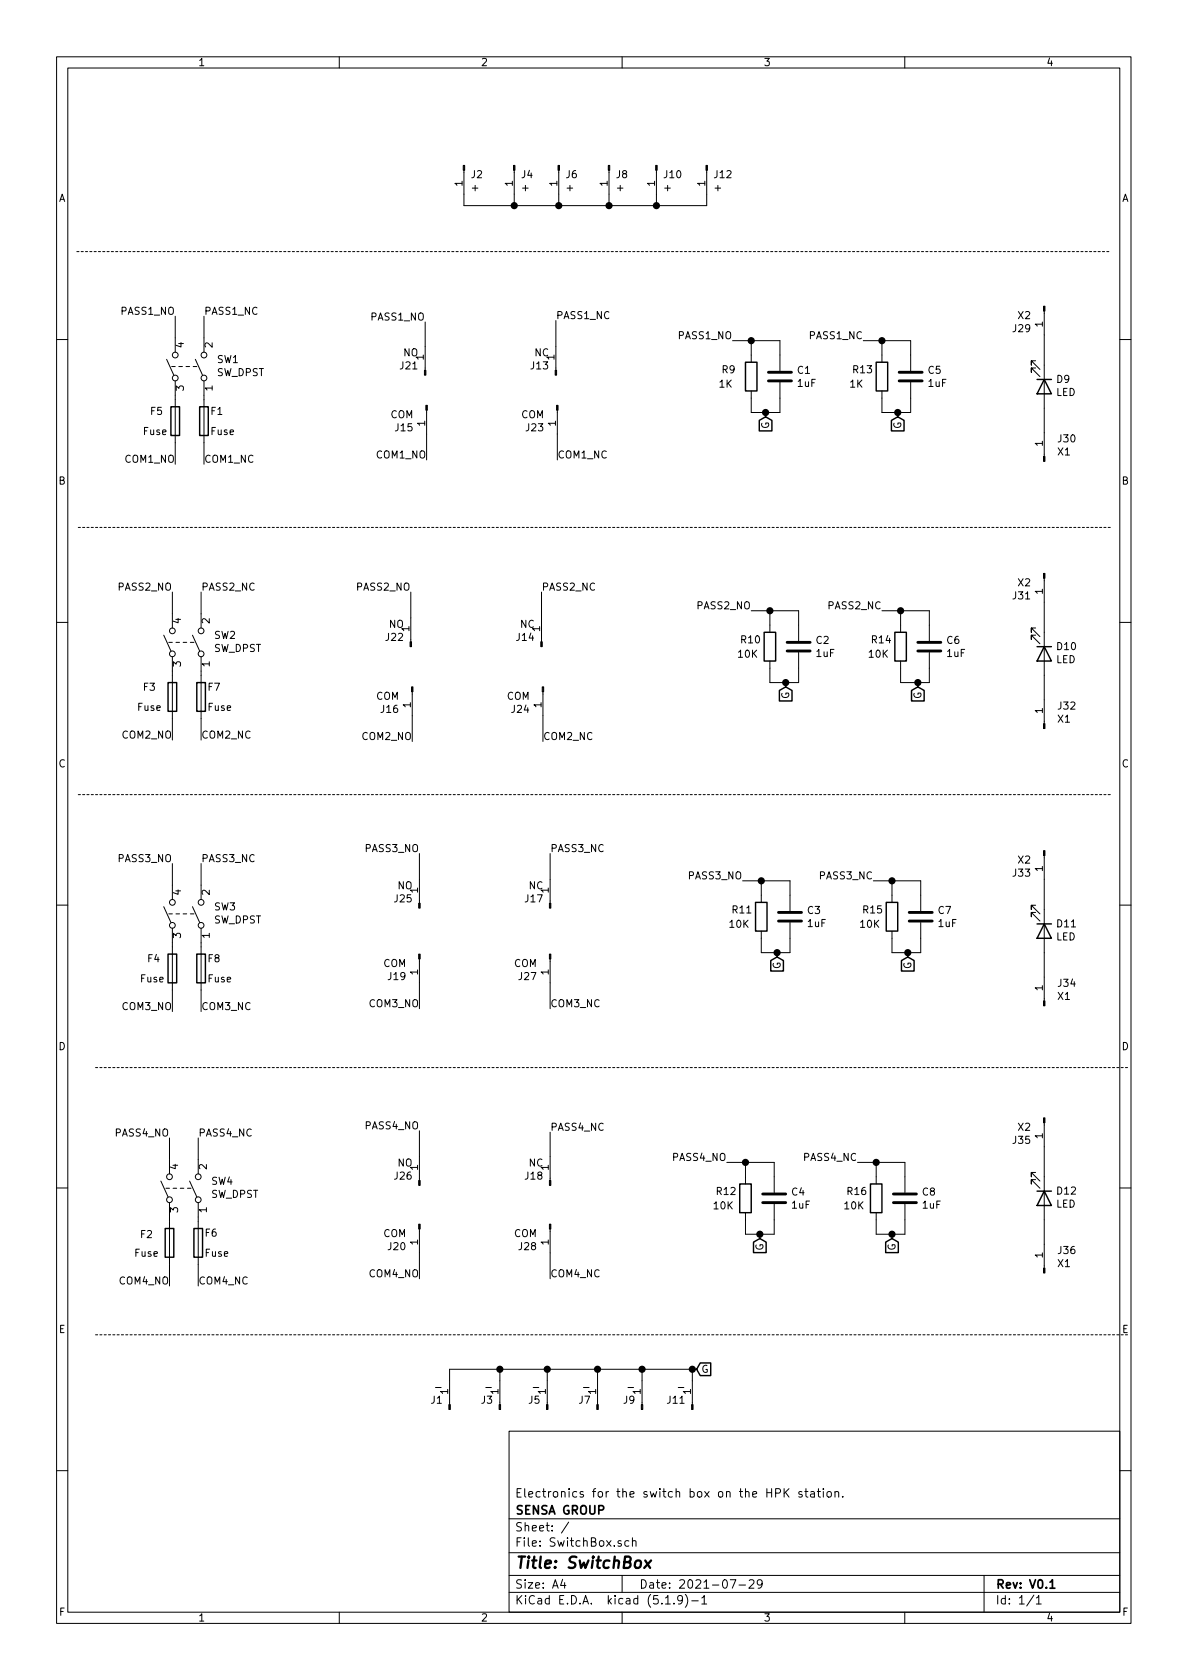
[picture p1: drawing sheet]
EESchema Schematic File Version 4
EELAYER 30 0
EELAYER END
$Descr A4 8268 11693 portrait
encoding utf-8
Sheet 1 1
Title "SwitchBox"
Date "2021-07-29"
Rev "V0.1"
Comp "SENSA GROUP"
Comment1 "Electronics for the switch box on the HPK station. "
Comment2 ""
Comment3 ""
Comment4 ""
$EndDescr
$Comp
L Connector:Conn_01x01_Male J13
U 1 1
P 3870 2610
F 0 "J13" V 3932 2654 50  0000 L CNN
F 1 "NC" V 4023 2654 50  0000 L CNN
F 2 "additions:BananaPlug_custom" H 3870 2610 50  0001 C CNN
F 3 "~" H 3870 2610 50  0001 C CNN
	1    3870 2610
	0    -1   -1   0   
$EndComp
$Comp
L Connector:Conn_01x01_Male J2
U 1 1
P 3230 1150
F 0 "J2" V 3292 1194 50  0000 L CNN
F 1 "+" V 3383 1194 50  0000 L CNN
F 2 "additions:BananaPlug_custom" H 3230 1150 50  0001 C CNN
F 3 "~" H 3230 1150 50  0001 C CNN
	1    3230 1150
	0    1    1    0   
$EndComp
$Comp
L Connector:Conn_01x01_Male J4
U 1 1
P 3580 1150
F 0 "J4" V 3642 1194 50  0000 L CNN
F 1 "+" V 3733 1194 50  0000 L CNN
F 2 "additions:BananaPlug_custom" H 3580 1150 50  0001 C CNN
F 3 "~" H 3580 1150 50  0001 C CNN
	1    3580 1150
	0    1    1    0   
$EndComp
$Comp
L Connector:Conn_01x01_Male J6
U 1 1
P 3890 1150
F 0 "J6" V 3952 1194 50  0000 L CNN
F 1 "+" V 4043 1194 50  0000 L CNN
F 2 "additions:BananaPlug_custom" H 3890 1150 50  0001 C CNN
F 3 "~" H 3890 1150 50  0001 C CNN
	1    3890 1150
	0    1    1    0   
$EndComp
$Comp
L Connector:Conn_01x01_Male J8
U 1 1
P 4240 1150
F 0 "J8" V 4302 1194 50  0000 L CNN
F 1 "+" V 4393 1194 50  0000 L CNN
F 2 "additions:BananaPlug_custom" H 4240 1150 50  0001 C CNN
F 3 "~" H 4240 1150 50  0001 C CNN
	1    4240 1150
	0    1    1    0   
$EndComp
$Comp
L Connector:Conn_01x01_Male J10
U 1 1
P 4570 1150
F 0 "J10" V 4632 1194 50  0000 L CNN
F 1 "+" V 4723 1194 50  0000 L CNN
F 2 "additions:BananaPlug_custom" H 4570 1150 50  0001 C CNN
F 3 "~" H 4570 1150 50  0001 C CNN
	1    4570 1150
	0    1    1    0   
$EndComp
$Comp
L Connector:Conn_01x01_Male J12
U 1 1
P 4920 1150
F 0 "J12" V 4982 1194 50  0000 L CNN
F 1 "+" V 5073 1194 50  0000 L CNN
F 2 "additions:BananaPlug_custom" H 4920 1150 50  0001 C CNN
F 3 "~" H 4920 1150 50  0001 C CNN
	1    4920 1150
	0    1    1    0   
$EndComp
Wire Wire Line
	3230 1430 3230 1350
Wire Wire Line
	3580 1350 3580 1430
Connection ~ 3580 1430
Wire Wire Line
	3580 1430 3230 1430
Wire Wire Line
	3890 1350 3890 1430
Connection ~ 3890 1430
Wire Wire Line
	3890 1430 3580 1430
Wire Wire Line
	4240 1350 4240 1430
Connection ~ 4240 1430
Wire Wire Line
	4570 1350 4570 1430
Connection ~ 4570 1430
Wire Wire Line
	4570 1430 4240 1430
Wire Wire Line
	4920 1350 4920 1430
Wire Wire Line
	4920 1430 4570 1430
$Comp
L Connector:Conn_01x01_Male J15
U 1 1
P 2970 2820
F 0 "J15" V 3124 2732 50  0000 R CNN
F 1 "COM" V 3033 2732 50  0000 R CNN
F 2 "additions:BananaPlug_custom" H 2970 2820 50  0001 C CNN
F 3 "~" H 2970 2820 50  0001 C CNN
	1    2970 2820
	0    1    1    0   
$EndComp
Wire Wire Line
	1220 3080 1220 3230
$Comp
L Device:R R9
U 1 1
P 5230 2620
F 0 "R9" H 5020 2670 50  0000 L CNN
F 1 "1K" H 5000 2570 50  0000 L CNN
F 2 "Resistor_SMD:R_1206_3216Metric" V 5160 2620 50  0001 C CNN
F 3 "~" H 5230 2620 50  0001 C CNN
	1    5230 2620
	1    0    0    -1  
$EndComp
Wire Wire Line
	1420 2350 1420 2200
Text Label 1220 2200 2    50   ~ 0
PASS1_NO
Wire Wire Line
	1220 2350 1220 2200
Text Label 1420 2200 0    50   ~ 0
PASS1_NC
Text Label 1420 3230 0    50   ~ 0
COM1_NC
Text Label 2960 2240 2    50   ~ 0
PASS1_NO
Wire Wire Line
	5100 2370 5230 2370
Wire Wire Line
	5230 2470 5230 2370
Text Label 5100 2370 2    50   ~ 0
PASS1_NO
Wire Wire Line
	5230 2770 5230 2870
Wire Wire Line
	3890 1430 4240 1430
Wire Notes Line
	7720 1750 530  1750
Wire Notes Line
	7730 3670 540  3670
$Comp
L Device:LED D9
U 1 1
P 7270 2690
F 0 "D9" V 7217 2770 50  0000 L CNN
F 1 "LED" V 7308 2770 50  0000 L CNN
F 2 "additions:bulb" H 7270 2690 50  0001 C CNN
F 3 "~" H 7270 2690 50  0001 C CNN
	1    7270 2690
	0    1    1    0   
$EndComp
$Comp
L Connector:Conn_01x01_Male J29
U 1 1
P 7270 2130
F 0 "J29" V 7424 2042 50  0000 R CNN
F 1 "X2" V 7333 2042 50  0000 R CNN
F 2 "additions:BananaPlug_custom" H 7270 2130 50  0001 C CNN
F 3 "~" H 7270 2130 50  0001 C CNN
	1    7270 2130
	0    1    1    0   
$EndComp
$Comp
L Connector:Conn_01x01_Male J30
U 1 1
P 7270 3210
F 0 "J30" V 7424 3122 50  0000 R CNN
F 1 "X1" V 7333 3122 50  0000 R CNN
F 2 "additions:BananaPlug_custom" H 7270 3210 50  0001 C CNN
F 3 "~" H 7270 3210 50  0001 C CNN
	1    7270 3210
	0    -1   -1   0   
$EndComp
Wire Wire Line
	7270 2330 7270 2540
Wire Wire Line
	7270 3010 7270 2840
$Comp
L Device:Fuse F1
U 1 1
P 1420 2930
F 0 "F1" H 1510 3000 50  0000 C CNN
F 1 "Fuse" H 1550 2860 50  0000 C CNN
F 2 "Fuse:Fuse_2920_7451Metric" V 1350 2930 50  0001 C CNN
F 3 "https://media.digikey.com/pdf/Data%20Sheets/Littelfuse%20PDFs/ASMDC300F24.pdf" H 1420 2930 50  0001 C CNN
	1    1420 2930
	1    0    0    -1  
$EndComp
$Comp
L Device:C C1
U 1 1
P 5430 2620
F 0 "C1" H 5545 2666 50  0000 L CNN
F 1 "1uF" H 5545 2575 50  0000 L CNN
F 2 "Capacitor_SMD:C_1206_3216Metric_Pad1.33x1.80mm_HandSolder" H 5468 2470 50  0001 C CNN
F 3 "~" H 5430 2620 50  0001 C CNN
	1    5430 2620
	1    0    0    -1  
$EndComp
Wire Wire Line
	5430 2470 5430 2370
Wire Wire Line
	5430 2370 5230 2370
Connection ~ 5230 2370
Wire Wire Line
	5430 2870 5330 2870
Wire Wire Line
	5430 2770 5430 2870
$Comp
L Device:Fuse F5
U 1 1
P 1220 2930
F 0 "F5" H 1090 3000 50  0000 C CNN
F 1 "Fuse" H 1080 2860 50  0000 C CNN
F 2 "Fuse:Fuse_2920_7451Metric" V 1150 2930 50  0001 C CNN
F 3 "https://media.digikey.com/pdf/Data%20Sheets/Littelfuse%20PDFs/ASMDC300F24.pdf" H 1220 2930 50  0001 C CNN
	1    1220 2930
	1    0    0    -1  
$EndComp
$Comp
L Connector:Conn_01x01_Male J21
U 1 1
P 2960 2610
F 0 "J21" V 3022 2654 50  0000 L CNN
F 1 "NO" V 3113 2654 50  0000 L CNN
F 2 "additions:BananaPlug_custom" H 2960 2610 50  0001 C CNN
F 3 "~" H 2960 2610 50  0001 C CNN
	1    2960 2610
	0    -1   -1   0   
$EndComp
$Comp
L Connector:Conn_01x01_Male J23
U 1 1
P 3880 2820
F 0 "J23" V 4034 2732 50  0000 R CNN
F 1 "COM" V 3943 2732 50  0000 R CNN
F 2 "additions:BananaPlug_custom" H 3880 2820 50  0001 C CNN
F 3 "~" H 3880 2820 50  0001 C CNN
	1    3880 2820
	0    1    1    0   
$EndComp
$Comp
L Device:R R13
U 1 1
P 6140 2620
F 0 "R13" H 5930 2670 50  0000 L CNN
F 1 "1K" H 5910 2570 50  0000 L CNN
F 2 "Resistor_SMD:R_1206_3216Metric" V 6070 2620 50  0001 C CNN
F 3 "~" H 6140 2620 50  0001 C CNN
	1    6140 2620
	1    0    0    -1  
$EndComp
Text Label 3870 2230 0    50   ~ 0
PASS1_NC
Wire Wire Line
	6010 2370 6140 2370
Wire Wire Line
	6140 2470 6140 2370
Text Label 6010 2370 2    50   ~ 0
PASS1_NC
Wire Wire Line
	6140 2770 6140 2870
$Comp
L Device:C C5
U 1 1
P 6340 2620
F 0 "C5" H 6455 2666 50  0000 L CNN
F 1 "1uF" H 6455 2575 50  0000 L CNN
F 2 "Capacitor_SMD:C_1206_3216Metric_Pad1.33x1.80mm_HandSolder" H 6378 2470 50  0001 C CNN
F 3 "~" H 6340 2620 50  0001 C CNN
	1    6340 2620
	1    0    0    -1  
$EndComp
Wire Wire Line
	6340 2470 6340 2370
Wire Wire Line
	6340 2370 6140 2370
Connection ~ 6140 2370
Wire Wire Line
	6340 2870 6250 2870
Wire Wire Line
	6340 2770 6340 2870
$Comp
L Connector:Conn_01x01_Male J11
U 1 1
P 4820 9810
F 0 "J11" V 4882 9854 50  0000 L CNN
F 1 "-" V 4973 9854 50  0000 L CNN
F 2 "additions:BananaPlug_custom" H 4820 9810 50  0001 C CNN
F 3 "~" H 4820 9810 50  0001 C CNN
	1    4820 9810
	0    -1   -1   0   
$EndComp
$Comp
L Connector:Conn_01x01_Male J9
U 1 1
P 4470 9810
F 0 "J9" V 4532 9854 50  0000 L CNN
F 1 "-" V 4623 9854 50  0000 L CNN
F 2 "additions:BananaPlug_custom" H 4470 9810 50  0001 C CNN
F 3 "~" H 4470 9810 50  0001 C CNN
	1    4470 9810
	0    -1   -1   0   
$EndComp
$Comp
L Connector:Conn_01x01_Male J7
U 1 1
P 4160 9810
F 0 "J7" V 4222 9854 50  0000 L CNN
F 1 "-" V 4313 9854 50  0000 L CNN
F 2 "additions:BananaPlug_custom" H 4160 9810 50  0001 C CNN
F 3 "~" H 4160 9810 50  0001 C CNN
	1    4160 9810
	0    -1   -1   0   
$EndComp
$Comp
L Connector:Conn_01x01_Male J5
U 1 1
P 3810 9810
F 0 "J5" V 3872 9854 50  0000 L CNN
F 1 "-" V 3963 9854 50  0000 L CNN
F 2 "additions:BananaPlug_custom" H 3810 9810 50  0001 C CNN
F 3 "~" H 3810 9810 50  0001 C CNN
	1    3810 9810
	0    -1   -1   0   
$EndComp
$Comp
L Connector:Conn_01x01_Male J3
U 1 1
P 3480 9810
F 0 "J3" V 3542 9854 50  0000 L CNN
F 1 "-" V 3633 9854 50  0000 L CNN
F 2 "additions:BananaPlug_custom" H 3480 9810 50  0001 C CNN
F 3 "~" H 3480 9810 50  0001 C CNN
	1    3480 9810
	0    -1   -1   0   
$EndComp
$Comp
L Connector:Conn_01x01_Male J1
U 1 1
P 3130 9810
F 0 "J1" V 3192 9854 50  0000 L CNN
F 1 "-" V 3283 9854 50  0000 L CNN
F 2 "additions:BananaPlug_custom" H 3130 9810 50  0001 C CNN
F 3 "~" H 3130 9810 50  0001 C CNN
	1    3130 9810
	0    -1   -1   0   
$EndComp
Wire Wire Line
	4820 9530 4820 9610
Wire Wire Line
	4470 9610 4470 9530
Connection ~ 4470 9530
Wire Wire Line
	4470 9530 4820 9530
Wire Wire Line
	4160 9610 4160 9530
Connection ~ 4160 9530
Wire Wire Line
	4160 9530 4470 9530
Wire Wire Line
	3810 9610 3810 9530
Connection ~ 3810 9530
Wire Wire Line
	3480 9610 3480 9530
Connection ~ 3480 9530
Wire Wire Line
	3480 9530 3810 9530
Wire Wire Line
	3130 9610 3130 9530
Wire Wire Line
	3130 9530 3480 9530
Wire Wire Line
	4160 9530 3810 9530
$Comp
L Connector:Conn_01x01_Male J14
U 1 1
P 3770 4500
F 0 "J14" V 3832 4544 50  0000 L CNN
F 1 "NC" V 3923 4544 50  0000 L CNN
F 2 "additions:BananaPlug_custom" H 3770 4500 50  0001 C CNN
F 3 "~" H 3770 4500 50  0001 C CNN
	1    3770 4500
	0    -1   -1   0   
$EndComp
$Comp
L Connector:Conn_01x01_Male J16
U 1 1
P 2870 4780
F 0 "J16" V 3024 4692 50  0000 R CNN
F 1 "COM" V 2933 4692 50  0000 R CNN
F 2 "additions:BananaPlug_custom" H 2870 4780 50  0001 C CNN
F 3 "~" H 2870 4780 50  0001 C CNN
	1    2870 4780
	0    1    1    0   
$EndComp
$Comp
L Device:R R10
U 1 1
P 5360 4500
F 0 "R10" H 5150 4550 50  0000 L CNN
F 1 "10K" H 5130 4450 50  0000 L CNN
F 2 "Resistor_SMD:R_1206_3216Metric" V 5290 4500 50  0001 C CNN
F 3 "~" H 5360 4500 50  0001 C CNN
	1    5360 4500
	1    0    0    -1  
$EndComp
Text Label 2860 4120 2    50   ~ 0
PASS2_NO
Wire Wire Line
	5230 4250 5360 4250
Wire Wire Line
	5360 4350 5360 4250
Text Label 5230 4250 2    50   ~ 0
PASS2_NO
Wire Wire Line
	5360 4650 5360 4750
Wire Notes Line
	7730 5530 540  5530
$Comp
L Device:LED D10
U 1 1
P 7270 4550
F 0 "D10" V 7217 4630 50  0000 L CNN
F 1 "LED" V 7308 4630 50  0000 L CNN
F 2 "additions:bulb" H 7270 4550 50  0001 C CNN
F 3 "~" H 7270 4550 50  0001 C CNN
	1    7270 4550
	0    1    1    0   
$EndComp
$Comp
L Connector:Conn_01x01_Male J31
U 1 1
P 7270 3990
F 0 "J31" V 7424 3902 50  0000 R CNN
F 1 "X2" V 7333 3902 50  0000 R CNN
F 2 "additions:BananaPlug_custom" H 7270 3990 50  0001 C CNN
F 3 "~" H 7270 3990 50  0001 C CNN
	1    7270 3990
	0    1    1    0   
$EndComp
$Comp
L Connector:Conn_01x01_Male J32
U 1 1
P 7270 5070
F 0 "J32" V 7424 4982 50  0000 R CNN
F 1 "X1" V 7333 4982 50  0000 R CNN
F 2 "additions:BananaPlug_custom" H 7270 5070 50  0001 C CNN
F 3 "~" H 7270 5070 50  0001 C CNN
	1    7270 5070
	0    -1   -1   0   
$EndComp
Wire Wire Line
	7270 4190 7270 4400
Wire Wire Line
	7270 4870 7270 4700
$Comp
L Device:C C2
U 1 1
P 5560 4500
F 0 "C2" H 5675 4546 50  0000 L CNN
F 1 "1uF" H 5675 4455 50  0000 L CNN
F 2 "Capacitor_SMD:C_1206_3216Metric_Pad1.33x1.80mm_HandSolder" H 5598 4350 50  0001 C CNN
F 3 "~" H 5560 4500 50  0001 C CNN
	1    5560 4500
	1    0    0    -1  
$EndComp
Wire Wire Line
	5560 4350 5560 4250
Wire Wire Line
	5560 4250 5360 4250
Connection ~ 5360 4250
Wire Wire Line
	5560 4750 5470 4750
Wire Wire Line
	5560 4650 5560 4750
$Comp
L Connector:Conn_01x01_Male J22
U 1 1
P 2860 4500
F 0 "J22" V 2922 4544 50  0000 L CNN
F 1 "NO" V 3013 4544 50  0000 L CNN
F 2 "additions:BananaPlug_custom" H 2860 4500 50  0001 C CNN
F 3 "~" H 2860 4500 50  0001 C CNN
	1    2860 4500
	0    -1   -1   0   
$EndComp
$Comp
L Connector:Conn_01x01_Male J24
U 1 1
P 3780 4780
F 0 "J24" V 3934 4692 50  0000 R CNN
F 1 "COM" V 3843 4692 50  0000 R CNN
F 2 "additions:BananaPlug_custom" H 3780 4780 50  0001 C CNN
F 3 "~" H 3780 4780 50  0001 C CNN
	1    3780 4780
	0    1    1    0   
$EndComp
$Comp
L Device:R R14
U 1 1
P 6270 4500
F 0 "R14" H 6060 4550 50  0000 L CNN
F 1 "10K" H 6040 4450 50  0000 L CNN
F 2 "Resistor_SMD:R_1206_3216Metric" V 6200 4500 50  0001 C CNN
F 3 "~" H 6270 4500 50  0001 C CNN
	1    6270 4500
	1    0    0    -1  
$EndComp
Text Label 3770 4120 0    50   ~ 0
PASS2_NC
Wire Wire Line
	6140 4250 6270 4250
Wire Wire Line
	6270 4350 6270 4250
Text Label 6140 4250 2    50   ~ 0
PASS2_NC
Wire Wire Line
	6270 4650 6270 4750
$Comp
L Device:C C6
U 1 1
P 6470 4500
F 0 "C6" H 6585 4546 50  0000 L CNN
F 1 "1uF" H 6585 4455 50  0000 L CNN
F 2 "Capacitor_SMD:C_1206_3216Metric_Pad1.33x1.80mm_HandSolder" H 6508 4350 50  0001 C CNN
F 3 "~" H 6470 4500 50  0001 C CNN
	1    6470 4500
	1    0    0    -1  
$EndComp
Wire Wire Line
	6470 4350 6470 4250
Wire Wire Line
	6470 4250 6270 4250
Connection ~ 6270 4250
Wire Wire Line
	6470 4750 6390 4750
Wire Wire Line
	6470 4650 6470 4750
$Comp
L Connector:Conn_01x01_Male J17
U 1 1
P 3830 6320
F 0 "J17" V 3892 6364 50  0000 L CNN
F 1 "NC" V 3983 6364 50  0000 L CNN
F 2 "additions:BananaPlug_custom" H 3830 6320 50  0001 C CNN
F 3 "~" H 3830 6320 50  0001 C CNN
	1    3830 6320
	0    -1   -1   0   
$EndComp
$Comp
L Connector:Conn_01x01_Male J19
U 1 1
P 2920 6640
F 0 "J19" V 3074 6552 50  0000 R CNN
F 1 "COM" V 2983 6552 50  0000 R CNN
F 2 "additions:BananaPlug_custom" H 2920 6640 50  0001 C CNN
F 3 "~" H 2920 6640 50  0001 C CNN
	1    2920 6640
	0    1    1    0   
$EndComp
$Comp
L Device:R R11
U 1 1
P 5300 6380
F 0 "R11" H 5090 6430 50  0000 L CNN
F 1 "10K" H 5070 6330 50  0000 L CNN
F 2 "Resistor_SMD:R_1206_3216Metric" V 5230 6380 50  0001 C CNN
F 3 "~" H 5300 6380 50  0001 C CNN
	1    5300 6380
	1    0    0    -1  
$EndComp
Wire Wire Line
	5170 6130 5300 6130
Wire Wire Line
	5300 6230 5300 6130
Text Label 5170 6130 2    50   ~ 0
PASS3_NO
Wire Wire Line
	5300 6530 5300 6630
Wire Notes Line
	7850 7430 660  7430
$Comp
L Device:LED D11
U 1 1
P 7270 6480
F 0 "D11" V 7217 6560 50  0000 L CNN
F 1 "LED" V 7308 6560 50  0000 L CNN
F 2 "additions:bulb" H 7270 6480 50  0001 C CNN
F 3 "~" H 7270 6480 50  0001 C CNN
	1    7270 6480
	0    1    1    0   
$EndComp
$Comp
L Connector:Conn_01x01_Male J33
U 1 1
P 7270 5920
F 0 "J33" V 7424 5832 50  0000 R CNN
F 1 "X2" V 7333 5832 50  0000 R CNN
F 2 "additions:BananaPlug_custom" H 7270 5920 50  0001 C CNN
F 3 "~" H 7270 5920 50  0001 C CNN
	1    7270 5920
	0    1    1    0   
$EndComp
$Comp
L Connector:Conn_01x01_Male J34
U 1 1
P 7270 7000
F 0 "J34" V 7424 6912 50  0000 R CNN
F 1 "X1" V 7333 6912 50  0000 R CNN
F 2 "additions:BananaPlug_custom" H 7270 7000 50  0001 C CNN
F 3 "~" H 7270 7000 50  0001 C CNN
	1    7270 7000
	0    -1   -1   0   
$EndComp
Wire Wire Line
	7270 6120 7270 6330
Wire Wire Line
	7270 6800 7270 6630
$Comp
L Device:C C3
U 1 1
P 5500 6380
F 0 "C3" H 5615 6426 50  0000 L CNN
F 1 "1uF" H 5615 6335 50  0000 L CNN
F 2 "Capacitor_SMD:C_1206_3216Metric_Pad1.33x1.80mm_HandSolder" H 5538 6230 50  0001 C CNN
F 3 "~" H 5500 6380 50  0001 C CNN
	1    5500 6380
	1    0    0    -1  
$EndComp
Wire Wire Line
	5500 6230 5500 6130
Wire Wire Line
	5500 6130 5300 6130
Connection ~ 5300 6130
Wire Wire Line
	5500 6630 5410 6630
Wire Wire Line
	5500 6530 5500 6630
$Comp
L Connector:Conn_01x01_Male J25
U 1 1
P 2920 6320
F 0 "J25" V 2982 6364 50  0000 L CNN
F 1 "NO" V 3073 6364 50  0000 L CNN
F 2 "additions:BananaPlug_custom" H 2920 6320 50  0001 C CNN
F 3 "~" H 2920 6320 50  0001 C CNN
	1    2920 6320
	0    -1   -1   0   
$EndComp
$Comp
L Connector:Conn_01x01_Male J27
U 1 1
P 3830 6640
F 0 "J27" V 3984 6552 50  0000 R CNN
F 1 "COM" V 3893 6552 50  0000 R CNN
F 2 "additions:BananaPlug_custom" H 3830 6640 50  0001 C CNN
F 3 "~" H 3830 6640 50  0001 C CNN
	1    3830 6640
	0    1    1    0   
$EndComp
$Comp
L Device:R R15
U 1 1
P 6210 6380
F 0 "R15" H 6000 6430 50  0000 L CNN
F 1 "10K" H 5980 6330 50  0000 L CNN
F 2 "Resistor_SMD:R_1206_3216Metric" V 6140 6380 50  0001 C CNN
F 3 "~" H 6210 6380 50  0001 C CNN
	1    6210 6380
	1    0    0    -1  
$EndComp
Text Label 3830 5940 0    50   ~ 0
PASS3_NC
Wire Wire Line
	6080 6130 6210 6130
Wire Wire Line
	6210 6230 6210 6130
Text Label 6080 6130 2    50   ~ 0
PASS3_NC
Wire Wire Line
	6210 6530 6210 6630
$Comp
L Device:C C7
U 1 1
P 6410 6380
F 0 "C7" H 6525 6426 50  0000 L CNN
F 1 "1uF" H 6525 6335 50  0000 L CNN
F 2 "Capacitor_SMD:C_1206_3216Metric_Pad1.33x1.80mm_HandSolder" H 6448 6230 50  0001 C CNN
F 3 "~" H 6410 6380 50  0001 C CNN
	1    6410 6380
	1    0    0    -1  
$EndComp
Wire Wire Line
	6410 6230 6410 6130
Wire Wire Line
	6410 6130 6210 6130
Connection ~ 6210 6130
Wire Wire Line
	6410 6630 6320 6630
Wire Wire Line
	6410 6530 6410 6630
$Comp
L Connector:Conn_01x01_Male J18
U 1 1
P 3830 8250
F 0 "J18" V 3892 8294 50  0000 L CNN
F 1 "NC" V 3983 8294 50  0000 L CNN
F 2 "additions:BananaPlug_custom" H 3830 8250 50  0001 C CNN
F 3 "~" H 3830 8250 50  0001 C CNN
	1    3830 8250
	0    -1   -1   0   
$EndComp
$Comp
L Connector:Conn_01x01_Male J20
U 1 1
P 2920 8520
F 0 "J20" V 3074 8432 50  0000 R CNN
F 1 "COM" V 2983 8432 50  0000 R CNN
F 2 "additions:BananaPlug_custom" H 2920 8520 50  0001 C CNN
F 3 "~" H 2920 8520 50  0001 C CNN
	1    2920 8520
	0    1    1    0   
$EndComp
$Comp
L Device:R R12
U 1 1
P 5190 8340
F 0 "R12" H 4980 8390 50  0000 L CNN
F 1 "10K" H 4960 8290 50  0000 L CNN
F 2 "Resistor_SMD:R_1206_3216Metric" V 5120 8340 50  0001 C CNN
F 3 "~" H 5190 8340 50  0001 C CNN
	1    5190 8340
	1    0    0    -1  
$EndComp
Text Label 2920 7870 2    50   ~ 0
PASS4_NO
Wire Wire Line
	5060 8090 5190 8090
Wire Wire Line
	5190 8190 5190 8090
Text Label 5060 8090 2    50   ~ 0
PASS4_NO
Wire Wire Line
	5190 8490 5190 8590
Wire Notes Line
	7850 9290 660  9290
$Comp
L Device:LED D12
U 1 1
P 7270 8340
F 0 "D12" V 7217 8420 50  0000 L CNN
F 1 "LED" V 7308 8420 50  0000 L CNN
F 2 "additions:bulb" H 7270 8340 50  0001 C CNN
F 3 "~" H 7270 8340 50  0001 C CNN
	1    7270 8340
	0    1    1    0   
$EndComp
$Comp
L Connector:Conn_01x01_Male J35
U 1 1
P 7270 7780
F 0 "J35" V 7424 7692 50  0000 R CNN
F 1 "X2" V 7333 7692 50  0000 R CNN
F 2 "additions:BananaPlug_custom" H 7270 7780 50  0001 C CNN
F 3 "~" H 7270 7780 50  0001 C CNN
	1    7270 7780
	0    1    1    0   
$EndComp
$Comp
L Connector:Conn_01x01_Male J36
U 1 1
P 7270 8860
F 0 "J36" V 7424 8772 50  0000 R CNN
F 1 "X1" V 7333 8772 50  0000 R CNN
F 2 "additions:BananaPlug_custom" H 7270 8860 50  0001 C CNN
F 3 "~" H 7270 8860 50  0001 C CNN
	1    7270 8860
	0    -1   -1   0   
$EndComp
Wire Wire Line
	7270 7980 7270 8190
Wire Wire Line
	7270 8660 7270 8490
$Comp
L Device:C C4
U 1 1
P 5390 8340
F 0 "C4" H 5505 8386 50  0000 L CNN
F 1 "1uF" H 5505 8295 50  0000 L CNN
F 2 "Capacitor_SMD:C_1206_3216Metric_Pad1.33x1.80mm_HandSolder" H 5428 8190 50  0001 C CNN
F 3 "~" H 5390 8340 50  0001 C CNN
	1    5390 8340
	1    0    0    -1  
$EndComp
Wire Wire Line
	5390 8190 5390 8090
Wire Wire Line
	5390 8090 5190 8090
Connection ~ 5190 8090
Wire Wire Line
	5390 8490 5390 8590
$Comp
L Connector:Conn_01x01_Male J26
U 1 1
P 2920 8250
F 0 "J26" V 2982 8294 50  0000 L CNN
F 1 "NO" V 3073 8294 50  0000 L CNN
F 2 "additions:BananaPlug_custom" H 2920 8250 50  0001 C CNN
F 3 "~" H 2920 8250 50  0001 C CNN
	1    2920 8250
	0    -1   -1   0   
$EndComp
$Comp
L Connector:Conn_01x01_Male J28
U 1 1
P 3830 8520
F 0 "J28" V 3984 8432 50  0000 R CNN
F 1 "COM" V 3893 8432 50  0000 R CNN
F 2 "additions:BananaPlug_custom" H 3830 8520 50  0001 C CNN
F 3 "~" H 3830 8520 50  0001 C CNN
	1    3830 8520
	0    1    1    0   
$EndComp
$Comp
L Device:R R16
U 1 1
P 6100 8340
F 0 "R16" H 5890 8390 50  0000 L CNN
F 1 "10K" H 5870 8290 50  0000 L CNN
F 2 "Resistor_SMD:R_1206_3216Metric" V 6030 8340 50  0001 C CNN
F 3 "~" H 6100 8340 50  0001 C CNN
	1    6100 8340
	1    0    0    -1  
$EndComp
Text Label 3830 7880 0    50   ~ 0
PASS4_NC
Wire Wire Line
	5970 8090 6100 8090
Wire Wire Line
	6100 8190 6100 8090
Text Label 5970 8090 2    50   ~ 0
PASS4_NC
Wire Wire Line
	6100 8490 6100 8590
$Comp
L Device:C C8
U 1 1
P 6300 8340
F 0 "C8" H 6415 8386 50  0000 L CNN
F 1 "1uF" H 6415 8295 50  0000 L CNN
F 2 "Capacitor_SMD:C_1206_3216Metric_Pad1.33x1.80mm_HandSolder" H 6338 8190 50  0001 C CNN
F 3 "~" H 6300 8340 50  0001 C CNN
	1    6300 8340
	1    0    0    -1  
$EndComp
Wire Wire Line
	6300 8190 6300 8090
Wire Wire Line
	6300 8090 6100 8090
Connection ~ 6100 8090
Wire Wire Line
	6300 8490 6300 8590
$Comp
L Switch:SW_DPST SW1
U 1 1
P 1320 2550
F 0 "SW1" V 1366 2362 50  0000 R CNN
F 1 "SW_DPST" V 1275 2362 50  0000 R CNN
F 2 "additions:switch" H 1320 2550 50  0001 C CNN
F 3 "~" H 1320 2550 50  0001 C CNN
	1    1320 2550
	0    -1   -1   0   
$EndComp
Wire Wire Line
	1420 3080 1420 3230
Text Label 1220 3230 2    50   ~ 0
COM1_NO
Wire Wire Line
	1420 2750 1420 2780
Wire Wire Line
	1220 2750 1220 2780
Text GLabel 4850 9530 2    50   Input ~ 0
G
Wire Wire Line
	4850 9530 4820 9530
Connection ~ 4820 9530
Text GLabel 5330 2900 3    50   Input ~ 0
G
Wire Wire Line
	5330 2900 5330 2870
Wire Wire Line
	2970 3020 2970 3200
Wire Wire Line
	3880 3020 3880 3200
Wire Wire Line
	2960 2240 2960 2410
Wire Wire Line
	3870 2230 3870 2410
Text Label 2970 3200 2    50   ~ 0
COM1_NO
Text Label 3880 3200 0    50   ~ 0
COM1_NC
Connection ~ 5330 2870
Wire Wire Line
	5330 2870 5230 2870
Text GLabel 6250 2900 3    50   Input ~ 0
G
Wire Wire Line
	6250 2900 6250 2870
Connection ~ 6250 2870
Wire Wire Line
	6250 2870 6140 2870
Wire Wire Line
	1200 5000 1200 5150
Wire Wire Line
	1400 4270 1400 4120
Text Label 1200 4120 2    50   ~ 0
PASS2_NO
Wire Wire Line
	1200 4270 1200 4120
Text Label 1400 4120 0    50   ~ 0
PASS2_NC
Text Label 1400 5150 0    50   ~ 0
COM2_NC
$Comp
L Device:Fuse F7
U 1 1
P 1400 4850
F 0 "F7" H 1490 4920 50  0000 C CNN
F 1 "Fuse" H 1530 4780 50  0000 C CNN
F 2 "Fuse:Fuse_2920_7451Metric" V 1330 4850 50  0001 C CNN
F 3 "https://media.digikey.com/pdf/Data%20Sheets/Littelfuse%20PDFs/ASMDC300F24.pdf" H 1400 4850 50  0001 C CNN
	1    1400 4850
	1    0    0    -1  
$EndComp
$Comp
L Device:Fuse F3
U 1 1
P 1200 4850
F 0 "F3" H 1040 4920 50  0000 C CNN
F 1 "Fuse" H 1040 4780 50  0000 C CNN
F 2 "Fuse:Fuse_2920_7451Metric" V 1130 4850 50  0001 C CNN
F 3 "https://media.digikey.com/pdf/Data%20Sheets/Littelfuse%20PDFs/ASMDC300F24.pdf" H 1200 4850 50  0001 C CNN
	1    1200 4850
	1    0    0    -1  
$EndComp
$Comp
L Switch:SW_DPST SW2
U 1 1
P 1300 4470
F 0 "SW2" V 1346 4282 50  0000 R CNN
F 1 "SW_DPST" V 1255 4282 50  0000 R CNN
F 2 "additions:switch" H 1300 4470 50  0001 C CNN
F 3 "~" H 1300 4470 50  0001 C CNN
	1    1300 4470
	0    -1   -1   0   
$EndComp
Wire Wire Line
	1400 5000 1400 5150
Text Label 1200 5150 2    50   ~ 0
COM2_NO
Wire Wire Line
	1400 4670 1400 4700
Wire Wire Line
	1200 4670 1200 4700
Wire Wire Line
	2870 4980 2870 5160
Wire Wire Line
	3780 4980 3780 5160
Wire Wire Line
	3770 4120 3770 4300
Wire Wire Line
	2860 4120 2860 4300
Text Label 2870 5160 2    50   ~ 0
COM2_NO
Text Label 3780 5160 0    50   ~ 0
COM2_NC
Text GLabel 5470 4780 3    50   Input ~ 0
G
Wire Wire Line
	5470 4780 5470 4750
Text GLabel 6390 4780 3    50   Input ~ 0
G
Wire Wire Line
	6390 4780 6390 4750
Connection ~ 6390 4750
Wire Wire Line
	6390 4750 6270 4750
Connection ~ 5470 4750
Wire Wire Line
	5470 4750 5360 4750
Wire Wire Line
	1200 6890 1200 7040
Wire Wire Line
	1400 6160 1400 6010
Text Label 1200 6010 2    50   ~ 0
PASS3_NO
Wire Wire Line
	1200 6160 1200 6010
Text Label 1400 6010 0    50   ~ 0
PASS3_NC
Text Label 1400 7040 0    50   ~ 0
COM3_NC
$Comp
L Device:Fuse F8
U 1 1
P 1400 6740
F 0 "F8" H 1490 6810 50  0000 C CNN
F 1 "Fuse" H 1530 6670 50  0000 C CNN
F 2 "Fuse:Fuse_2920_7451Metric" V 1330 6740 50  0001 C CNN
F 3 "https://media.digikey.com/pdf/Data%20Sheets/Littelfuse%20PDFs/ASMDC300F24.pdf" H 1400 6740 50  0001 C CNN
	1    1400 6740
	1    0    0    -1  
$EndComp
$Comp
L Device:Fuse F4
U 1 1
P 1200 6740
F 0 "F4" H 1070 6810 50  0000 C CNN
F 1 "Fuse" H 1060 6670 50  0000 C CNN
F 2 "Fuse:Fuse_2920_7451Metric" V 1130 6740 50  0001 C CNN
F 3 "https://media.digikey.com/pdf/Data%20Sheets/Littelfuse%20PDFs/ASMDC300F24.pdf" H 1200 6740 50  0001 C CNN
	1    1200 6740
	1    0    0    -1  
$EndComp
$Comp
L Switch:SW_DPST SW3
U 1 1
P 1300 6360
F 0 "SW3" V 1346 6172 50  0000 R CNN
F 1 "SW_DPST" V 1255 6172 50  0000 R CNN
F 2 "additions:switch" H 1300 6360 50  0001 C CNN
F 3 "~" H 1300 6360 50  0001 C CNN
	1    1300 6360
	0    -1   -1   0   
$EndComp
Wire Wire Line
	1400 6890 1400 7040
Wire Wire Line
	1400 6560 1400 6590
Wire Wire Line
	1200 6560 1200 6590
Wire Wire Line
	2920 6840 2920 7020
Wire Wire Line
	3830 6840 3830 7020
Text Label 1200 7040 2    50   ~ 0
COM3_NO
Text Label 3830 7020 0    50   ~ 0
COM3_NC
Wire Wire Line
	2920 5940 2920 6120
Wire Wire Line
	3830 5940 3830 6120
Text GLabel 5410 6660 3    50   Input ~ 0
G
Wire Wire Line
	5410 6660 5410 6630
Text GLabel 6320 6660 3    50   Input ~ 0
G
Wire Wire Line
	6320 6660 6320 6630
Connection ~ 6320 6630
Wire Wire Line
	6320 6630 6210 6630
Connection ~ 5410 6630
Wire Wire Line
	5410 6630 5300 6630
Wire Wire Line
	1180 8800 1180 8950
Wire Wire Line
	1380 8070 1380 7920
Text Label 1180 7920 2    50   ~ 0
PASS4_NO
Wire Wire Line
	1180 8070 1180 7920
Text Label 1380 7920 0    50   ~ 0
PASS4_NC
Text Label 1380 8950 0    50   ~ 0
COM4_NC
$Comp
L Device:Fuse F6
U 1 1
P 1380 8650
F 0 "F6" H 1470 8720 50  0000 C CNN
F 1 "Fuse" H 1510 8580 50  0000 C CNN
F 2 "Fuse:Fuse_2920_7451Metric" V 1310 8650 50  0001 C CNN
F 3 "https://media.digikey.com/pdf/Data%20Sheets/Littelfuse%20PDFs/ASMDC300F24.pdf" H 1380 8650 50  0001 C CNN
	1    1380 8650
	1    0    0    -1  
$EndComp
$Comp
L Device:Fuse F2
U 1 1
P 1180 8650
F 0 "F2" H 1020 8710 50  0000 C CNN
F 1 "Fuse" H 1020 8580 50  0000 C CNN
F 2 "Fuse:Fuse_2920_7451Metric" V 1110 8650 50  0001 C CNN
F 3 "https://media.digikey.com/pdf/Data%20Sheets/Littelfuse%20PDFs/ASMDC300F24.pdf" H 1180 8650 50  0001 C CNN
	1    1180 8650
	1    0    0    -1  
$EndComp
$Comp
L Switch:SW_DPST SW4
U 1 1
P 1280 8270
F 0 "SW4" V 1326 8082 50  0000 R CNN
F 1 "SW_DPST" V 1235 8082 50  0000 R CNN
F 2 "additions:switch" H 1280 8270 50  0001 C CNN
F 3 "~" H 1280 8270 50  0001 C CNN
	1    1280 8270
	0    -1   -1   0   
$EndComp
Wire Wire Line
	1380 8800 1380 8950
Wire Wire Line
	1380 8470 1380 8500
Wire Wire Line
	1180 8470 1180 8500
Text Label 1180 8950 2    50   ~ 0
COM4_NO
Wire Wire Line
	2920 8720 2920 8900
Wire Wire Line
	3830 8720 3830 8900
Wire Wire Line
	2920 7870 2920 8050
Wire Wire Line
	3830 7880 3830 8050
Text Label 2920 8900 2    50   ~ 0
COM4_NO
Text Label 3830 8900 0    50   ~ 0
COM4_NC
Text GLabel 5290 8620 3    50   Input ~ 0
G
Wire Wire Line
	5290 8620 5290 8590
Text GLabel 6210 8620 3    50   Input ~ 0
G
Wire Wire Line
	6210 8620 6210 8590
Wire Wire Line
	5190 8590 5290 8590
Connection ~ 5290 8590
Wire Wire Line
	5290 8590 5390 8590
Wire Wire Line
	6100 8590 6210 8590
Connection ~ 6210 8590
Wire Wire Line
	6210 8590 6300 8590
Text Label 2920 7020 2    50   ~ 0
COM3_NO
Text Label 2920 5940 2    50   ~ 0
PASS3_NO
$EndSCHEMATC
